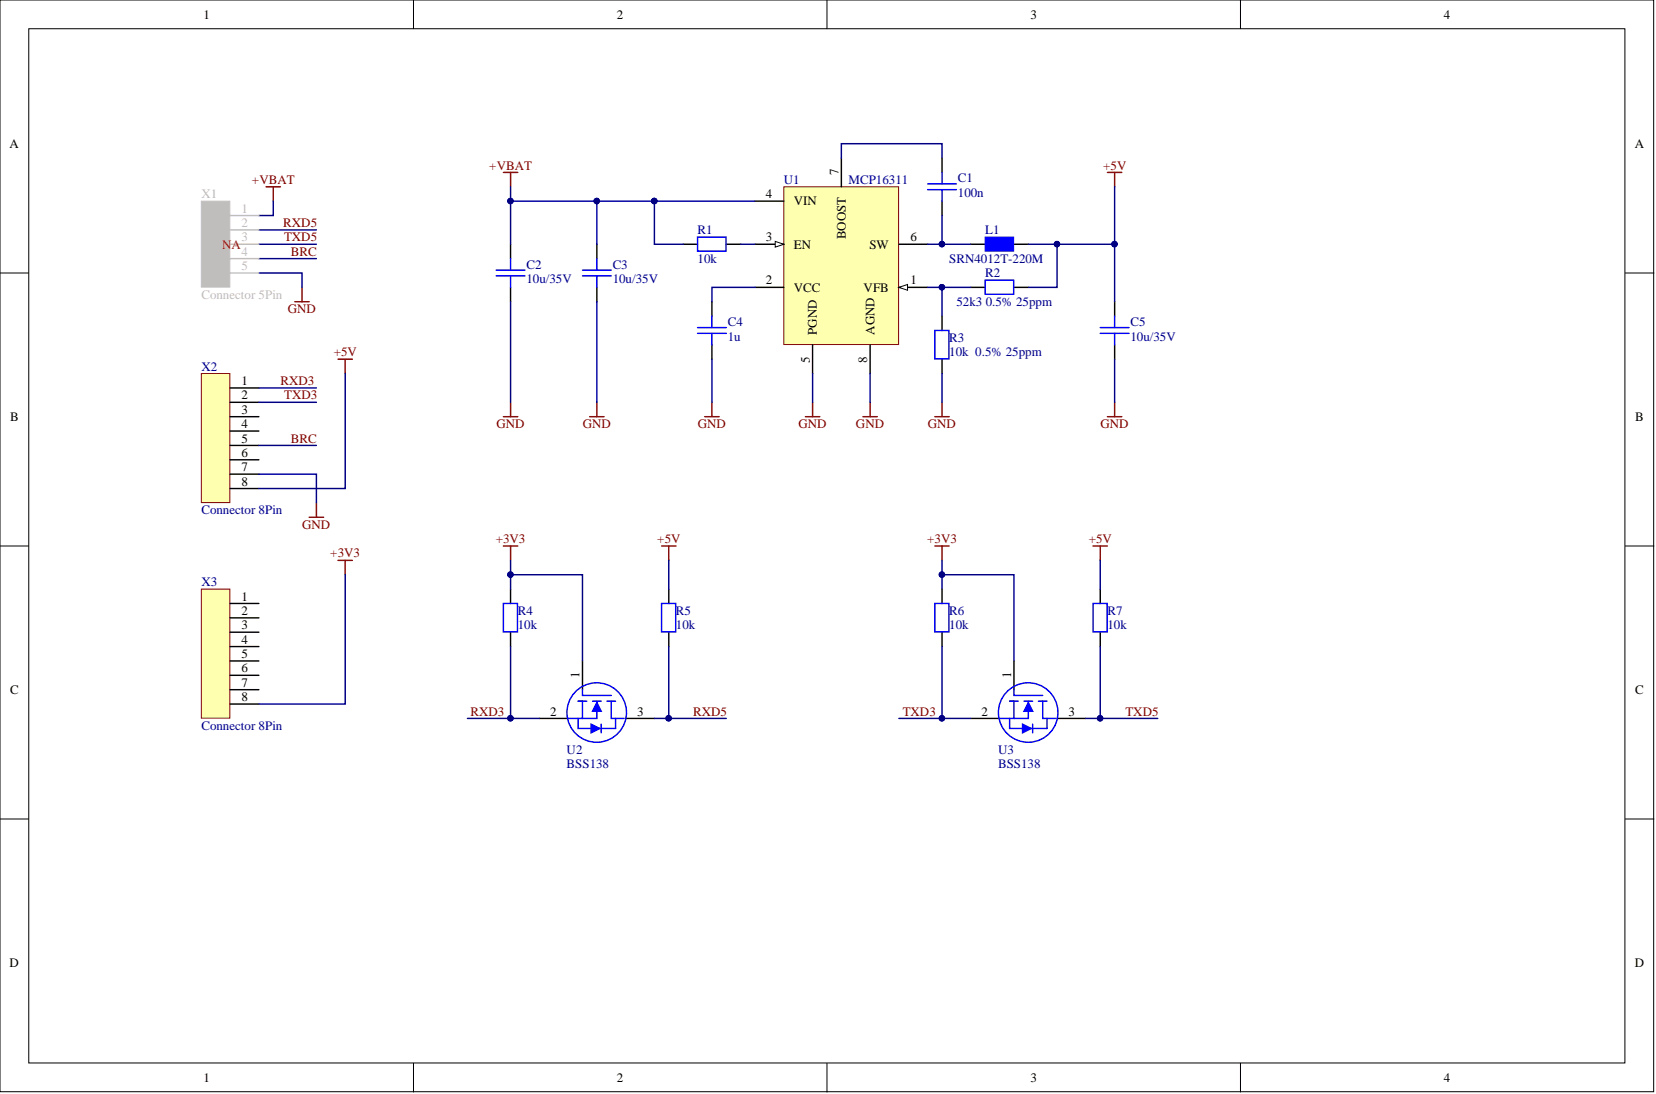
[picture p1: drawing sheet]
<svg xmlns="http://www.w3.org/2000/svg" width="292mm" height="193mm" viewBox="0 0 292 193" stroke-linecap="round" stroke-linejoin="round" font-family="sans-serif">
<g fill="#fff" stroke="#000" stroke-width=".18">
<path d="M0 0h291.7v192.6h-291.7z"/>
<path d="M5.1 5.1h281.5v182.4h-281.5z"/>
</g>
<path d="M72.9 0v5.1M145.9 0v5.1M218.8 0v5.1M0 48.2h5.1M286.7 48.2h5M0 96.3h5.1M286.7 96.3h5M0 144.5h5.1M286.7 144.5h5M72.9 187.5v5.1M145.9 187.5v5.1M218.8 187.5v5.1" fill="none" stroke="#000" stroke-width=".18"/>
<path d="M88.8 30.4h2.5M90.1 30.4v2.5M104 73.5h2.5M105.3 71v2.5" fill="none" stroke="#800000" stroke-width=".25"/>
<path d="M120.5 43.1h2.5M128.1 43.1h2.5M171.2 43.1h2.6M178.8 43.1h2.6" fill="none" stroke="#000" stroke-width=".25"/>
<path d="M173.8 41.8h5v2.5h-5z" fill="#00f" stroke="#00f" stroke-width=".18"/>
<path d="M123 41.8h5.1v2.5h-5.1z" fill="none" stroke="#00f" stroke-width=".25"/>
<path d="M138.3 32.9h20.2v27.9h-20.2z" fill="#ffffb0" stroke="#800000" stroke-width=".18"/>
<path d="M148.4 27.9v5M158.6 50.7h5M143.3 60.8v5.1" fill="none" stroke="#000" stroke-width=".25"/>
<path d="M158.6 50.7l1.5-.5v1z" fill="#fff"/>
<path d="M158.6 50.7l1.5-.5v1z" fill="none" stroke="#000" stroke-width=".18"/>
<path d="M133.2 43.1h5.1" fill="none" stroke="#000" stroke-width=".25"/>
<path d="M136.7 42.6l1.6 .5-1.6 .5z" fill="#fff"/>
<path d="M136.7 42.6l1.6 .5-1.6 .5z" fill="none" stroke="#000" stroke-width=".18"/>
<g fill="none" stroke="#000" stroke-width=".25">
<path d="M133.2 35.5h5.1M166.2 27.9v2.5M166.2 35.5v2.5M90.1 43.1v2.5M90.1 50.7v2.5M105.3 43.1v2.5M105.3 50.7v2.5M125.6 53.2v2.6M133.2 50.7h5.1M158.6 43.1h5M166.2 55.8v2.5M171.2 50.7h2.6"/>
<path d="M178.8 50.7h2.6M196.6 53.2v2.6M125.6 60.8v2.6M153.5 60.8v5.1M166.2 63.4v2.5M196.6 60.8v2.6"/>
</g>
<g fill="none" stroke="#00f" stroke-width=".25">
<path d="M163.6 33.5h5.1M163.6 32.4h5.1M166.2 30.4v2M166.2 33.5v2M87.5 48.7h5.1M87.5 47.6h5.1M90.1 45.6v2M90.1 48.7v2M102.7 48.7h5.1M102.7 47.6h5.1M105.3 45.6v2M105.3 48.7v2"/>
<path d="M123 58.8h5.1M123 57.8h5.1M125.6 55.8v2M125.6 58.8v2M164.9 58.3h2.5v5h-2.5zM173.8 49.4h5v2.5h-5zM194.1 58.8h5M194.1 57.8h5M196.6 55.8v2M196.6 58.8v2"/>
</g>
<g fill="none" stroke="#800000" stroke-width=".25">
<path d="M46.9 32.9h2.6M48.2 32.9v2.6M52 53.2h2.5M53.3 50.7v2.5M88.8 73.5h2.5M90.1 71v2.5M124.3 73.5h2.5M125.6 71v2.5M142.1 73.5h2.5M143.3 71v2.5M152.2 73.5h2.5M153.5 71v2.5"/>
<path d="M164.9 73.5h2.5M166.2 71v2.5M195.3 73.5h2.6M196.6 71v2.5"/>
</g>
<path d="M35.5 103.9h5v22.8h-5z" fill="#ffffb0" stroke="#800000" stroke-width=".18"/>
<path d="M40.6 106.4h5.1M40.6 109h5.1M40.6 111.5h5.1M40.6 114h5.1M40.6 116.6h5.1M40.6 119.1h5.1M40.6 121.7h5.1M40.6 124.2h5.1" fill="none" stroke="#000" stroke-width=".25"/>
<path d="M35.5 65.9h5v22.8h-5z" fill="#ffffb0" stroke="#800000" stroke-width=".18"/>
<g fill="none" stroke="#000" stroke-width=".25">
<path d="M40.6 68.4h5.1M40.6 71h5.1M40.6 73.5h5.1M40.6 76h5.1M40.6 78.6h5.1M40.6 81.1h5.1M40.6 83.6h5.1M40.6 86.2h5.1M90.1 103.9v2.5M90.1 111.5v2.5M102.7 116.6v5.1M118 103.9v2.5"/>
<path d="M118 111.5v2.5M166.2 103.9v2.5M166.2 111.5v2.5M194.1 103.9v2.5M194.1 111.5v2.5M95.1 126.7h5.1M102 123.7h.7M110.4 126.7h5"/>
</g>
<g fill="none" stroke="#800000" stroke-width=".25">
<path d="M195.3 30.4h2.6M196.6 30.4v2.5M59.6 63.4h2.6M60.9 63.4v2.5M54.5 91.2h2.6M55.8 88.7v2.5M59.6 98.8h2.6M60.9 98.8v2.6M88.8 96.3h2.5M90.1 96.3v2.5M116.7 96.3h2.5M118 96.3v2.5"/>
<path d="M164.9 96.3h2.5M166.2 96.3v2.5M192.8 96.3h2.5M194.1 96.3v2.5"/>
</g>
<path d="M88.8 106.4h2.5v5.1h-2.5zM116.7 106.4h2.5v5.1h-2.5zM164.9 106.4h2.5v5.1h-2.5zM192.8 106.4h2.5v5.1h-2.5zM102 123.7h.7M102.7 121.7v1h5.1M103.5 123.7h-.8v3h-2.5M104.5 123.7h.8M105.5 130.9a5.2 5.2 0 0 0 4.3-7.8 5.2 5.2 0 0 0-8.9-.4 5.2 5.2 0 0 0 3.5 8.2h1M106 123.7h-.7v3h-2.6M107.1 123.7h.7M108.6 123.7h-.8v3h2.3" fill="none" stroke="#00f" stroke-width=".25"/>
<path d="M105.3 123.9l.7 1.6h-1.5z" fill="#00f"/>
<path d="M102 126.7v1.8h6.6v-1.8M105.3 123.9l.7 1.6h-1.5zM106 127.7v1.6" fill="none" stroke="#00f" stroke-width=".25"/>
<path d="M104.3 127.7l1.5 .8-1.5 .8z" fill="#00f"/>
<path d="M104.3 127.7l1.5 .8-1.5 .8zM178.1 123.7h.7M178.8 121.7v1h5.1M179.6 123.7h-.8v3h-2.5M180.6 123.7h.8M181.6 130.9a5.2 5.2 0 0 0 4.3-7.8 5.2 5.2 0 0 0-8.8-.4 5.2 5.2 0 0 0 3.5 8.2h.9M182.1 123.7h-.7v3h-2.6M183.2 123.7h.7M184.7 123.7h-.8v3h2.3" fill="none" stroke="#00f" stroke-width=".25"/>
<path d="M178.8 116.6v5.1M171.2 126.7h5.1M178.1 123.7h.7M186.5 126.7h5" fill="none" stroke="#000" stroke-width=".25"/>
<path d="M181.4 123.9l.7 1.6h-1.5z" fill="#00f"/>
<path d="M178.1 126.7v1.8h6.6v-1.8M181.4 123.9l.7 1.6h-1.5zM182.1 127.7v1.6" fill="none" stroke="#00f" stroke-width=".25"/>
<path d="M180.4 127.7l1.5 .8-1.5 .8z" fill="#00f"/>
<path d="M180.4 127.7l1.5 .8-1.5 .8z" fill="none" stroke="#00f" stroke-width=".25"/>
<g fill="none" stroke="#000080" stroke-width=".25">
<path d="M48.2 35.5v2.5h-2.5M90.1 32.9v2.6h25.3M90.1 35.5v7.6M105.3 35.5v7.6M115.4 35.5v7.6h5.1M115.4 35.5h17.8M148.4 27.9v-2.6h17.8v2.6M166.2 38v5.1M196.6 32.9v10.2M45.7 48.2h7.6v2.5M45.7 43.1h10.1M45.7 45.6h10.1"/>
<path d="M45.7 40.6h10.1M90.1 53.2v17.8M105.3 53.2v17.8M130.6 43.1h2.6M133.2 50.7h-7.6v2.5M163.6 50.7h7.6M163.6 43.1h7.6M166.2 50.7v5.1M181.4 43.1h15.2v10.1M186.5 43.1v7.6h-5.1M45.7 68.4h10.1M45.7 71h10.1"/>
<path d="M45.7 78.6h10.1M60.9 65.9v20.3h-15.2M125.6 63.4v7.6M143.3 65.9v5.1M153.5 65.9v5.1M166.2 65.9v5.1M196.6 63.4v7.6M45.7 83.6h10.1v5.1M90.1 98.8v5.1M118 98.8v5.1M166.2 98.8v5.1M194.1 98.8v5.1"/>
<path d="M60.9 101.4v22.8h-15.2M90.1 114v12.7h5M90.1 101.4h12.6v15.2M118 114v12.7M166.2 114v12.7h5M166.2 101.4h12.6v15.2M194.1 114v12.7M82.4 126.7h7.7M115.4 126.7h12.7M158.6 126.7h7.6M191.5 126.7h12.7"/>
</g>
<g fill="#000080" stroke="#000080" stroke-width=".18">
<circle cx="115.4" cy="35.5" r=".48"/>
<circle cx="166.1" cy="50.7" r=".48"/>
<circle cx="166.1" cy="43.1" r=".48"/>
<circle cx="90" cy="35.5" r=".48"/>
<circle cx="105.3" cy="35.5" r=".48"/>
<circle cx="186.4" cy="43.1" r=".48"/>
<circle cx="196.6" cy="43.1" r=".48"/>
<circle cx="90" cy="126.7" r=".48"/>
<circle cx="117.9" cy="126.7" r=".48"/>
<circle cx="90" cy="101.4" r=".48"/>
<circle cx="166.1" cy="126.7" r=".48"/>
<circle cx="194" cy="126.7" r=".48"/>
<circle cx="166.1" cy="101.4" r=".48"/>
</g>
<path d="M35.5 35.5h5v15.1h-5z" fill="#c0bebc" stroke="#c0bebc" stroke-width=".18"/>
<path d="M40.6 38h5.1M40.6 40.6h5.1M40.6 43.1h5.1M40.6 45.6h5.1M40.6 48.2h5.1" fill="none" stroke="#c0bebc" stroke-width=".25"/>
<g font-size="2.3">
<text x="35.9" y="3.3">1</text>
<text x="108.8" y="3.3">2</text>
<text x="181.8" y="3.3">3</text>
<text x="254.7" y="3.3">4</text>
<text x="1.7" y="26.1">A</text>
<text x="288.4" y="26.1">A</text>
<text x="135.1" y="35">4</text>
<text x="147.9" y="30.9" transform="rotate(-90 147.9 30.9)">7</text>
<text x="140" y="36.2">VIN</text>
<text x="135.1" y="42.6">3</text>
<text x="140" y="43.8">EN</text>
<text x="149.2" y="42.2" transform="rotate(-90 149.2 42.2)">BOOST</text>
<text x="153.4" y="43.8">SW</text>
<text x="160.6" y="42.6">6</text>
<text x="135.1" y="50.2">2</text>
<text x="140" y="51.4">VCC</text>
<text x="152.3" y="51.4">VFB</text>
<text x="160.6" y="50.2">1</text>
<text x="144.1" y="59.1" transform="rotate(-90 144.1 59.1)">PGND</text>
<text x="154.2" y="59.1" transform="rotate(-90 154.2 59.1)">AGND</text>
<text x="142.8" y="64" transform="rotate(-90 142.8 64)">5</text>
<text x="153" y="64" transform="rotate(-90 153 64)">8</text>
<text x="42.6" y="67.9">1</text>
<text x="42.6" y="70.5">2</text>
<text x="1.8" y="74.3">B</text>
<text x="42.6" y="73">3</text>
<text x="42.6" y="75.5">4</text>
<text x="288.4" y="74.3">B</text>
<text x="42.6" y="78.1">5</text>
<text x="42.6" y="80.6">6</text>
<text x="42.6" y="83.1">7</text>
<text x="42.6" y="85.7">8</text>
<text x="42.6" y="105.9">1</text>
<text x="42.6" y="108.5">2</text>
<text x="42.6" y="111">3</text>
<text x="42.6" y="113.5">4</text>
<text x="42.6" y="116.1">5</text>
<text x="42.6" y="118.6">6</text>
<text x="102.2" y="119.6" transform="rotate(-90 102.2 119.6)">1</text>
<text x="178.3" y="119.6" transform="rotate(-90 178.3 119.6)">1</text>
<text x="1.8" y="122.4">C</text>
<text x="42.6" y="121.1">7</text>
<text x="42.6" y="123.7">8</text>
<text x="288.4" y="122.4">C</text>
<text x="97" y="126.2">2</text>
<text x="112.4" y="126.2">3</text>
<text x="173.1" y="126.2">2</text>
<text x="188.5" y="126.2">3</text>
<text x="1.7" y="170.6">D</text>
<text x="288.4" y="170.6">D</text>
<text x="35.9" y="190.8">1</text>
<text x="108.8" y="190.8">2</text>
<text x="181.8" y="190.8">3</text>
<text x="254.7" y="190.8">4</text>
</g>
<g font-size="2.3" fill="#800000">
<text x="86.3" y="29.9">+VBAT</text>
<text x="194.6" y="29.9">+5V</text>
<text x="44.4" y="32.4">+VBAT</text>
<text x="50" y="40">RXD5</text>
<text x="50.1" y="42.6">TXD5</text>
<text x="51.3" y="45.1">BRC</text>
<text x="50.8" y="55.3">GND</text>
<text x="58.9" y="62.9">+5V</text>
<text x="49.5" y="67.9">RXD3</text>
<text x="50.1" y="70.5">TXD3</text>
<text x="87.6" y="75.5">GND</text>
<text x="102.8" y="75.5">GND</text>
<text x="123.1" y="75.5">GND</text>
<text x="140.8" y="75.5">GND</text>
<text x="151" y="75.5">GND</text>
<text x="163.7" y="75.5">GND</text>
<text x="194.1" y="75.5">GND</text>
<text x="51.3" y="78.1">BRC</text>
<text x="53.3" y="93.3">GND</text>
<text x="87.4" y="95.8">+3V3</text>
<text x="115.9" y="95.8">+5V</text>
<text x="163.5" y="95.8">+3V3</text>
<text x="192" y="95.8">+5V</text>
<text x="58.3" y="98.3">+3V3</text>
<text x="83" y="126.2">RXD3</text>
<text x="122.3" y="126.2">RXD5</text>
<text x="159.2" y="126.2">TXD3</text>
<text x="198.5" y="126.2">TXD5</text>
</g>
<g font-size="2.3" fill="#c0bebc">
<text x="35.5" y="35">X1</text>
<text x="42.6" y="37.5">1</text>
<text x="42.6" y="40">2</text>
<text x="42.6" y="42.6">3</text>
<text x="42.6" y="45.1">4</text>
<text x="42.6" y="47.6">5</text>
<text x="35.5" y="52.7">Connector 5Pin</text>
</g>
<g font-size="2.3" fill="#000080">
<text x="138.3" y="32.4">U1</text>
<text x="149.7" y="32.4">MCP16311</text>
<text x="169" y="32.2">C1</text>
<text x="169" y="34.7">100n</text>
<text x="123" y="41.3">R1</text>
<text x="173.8" y="41.3">L1</text>
<text x="92.8" y="47.4">C2</text>
<text x="108.1" y="47.4">C3</text>
<text x="123" y="46.4">10k</text>
<text x="167.4" y="46.4">SRN4012T-220M</text>
<text x="92.8" y="49.9">10u/35V</text>
<text x="108.1" y="49.9">10u/35V</text>
<text x="168.7" y="54">52k3 0.5% 25ppm</text>
<text x="173.8" y="48.9">R2</text>
<text x="128.4" y="57.5">C4</text>
<text x="199.4" y="57.5">C5</text>
<text x="35.5" y="65.4">X2</text>
<text x="128.4" y="60.1">1u</text>
<text x="167.4" y="60.3">R3</text>
<text x="167.4" y="62.9">10k 0.5% 25ppm</text>
<text x="199.4" y="60.1">10u/35V</text>
<text x="35.5" y="90.7">Connector 8Pin</text>
<text x="35.5" y="103.4">X3</text>
<text x="91.3" y="108.5">R4</text>
<text x="91.3" y="111">10k</text>
<text x="119.2" y="108.5">R5</text>
<text x="119.2" y="111">10k</text>
<text x="167.4" y="108.5">R6</text>
<text x="167.4" y="111">10k</text>
<text x="195.3" y="108.5">R7</text>
<text x="195.3" y="111">10k</text>
<text x="35.5" y="128.7">Connector 8Pin</text>
<text x="100" y="133">U2</text>
<text x="100" y="135.6">BSS138</text>
<text x="176.1" y="133">U3</text>
<text x="176.1" y="135.6">BSS138</text>
</g>
<text font-size="2.3" fill="#f00" x="39.2" y="43.8">NA</text>
</svg>
